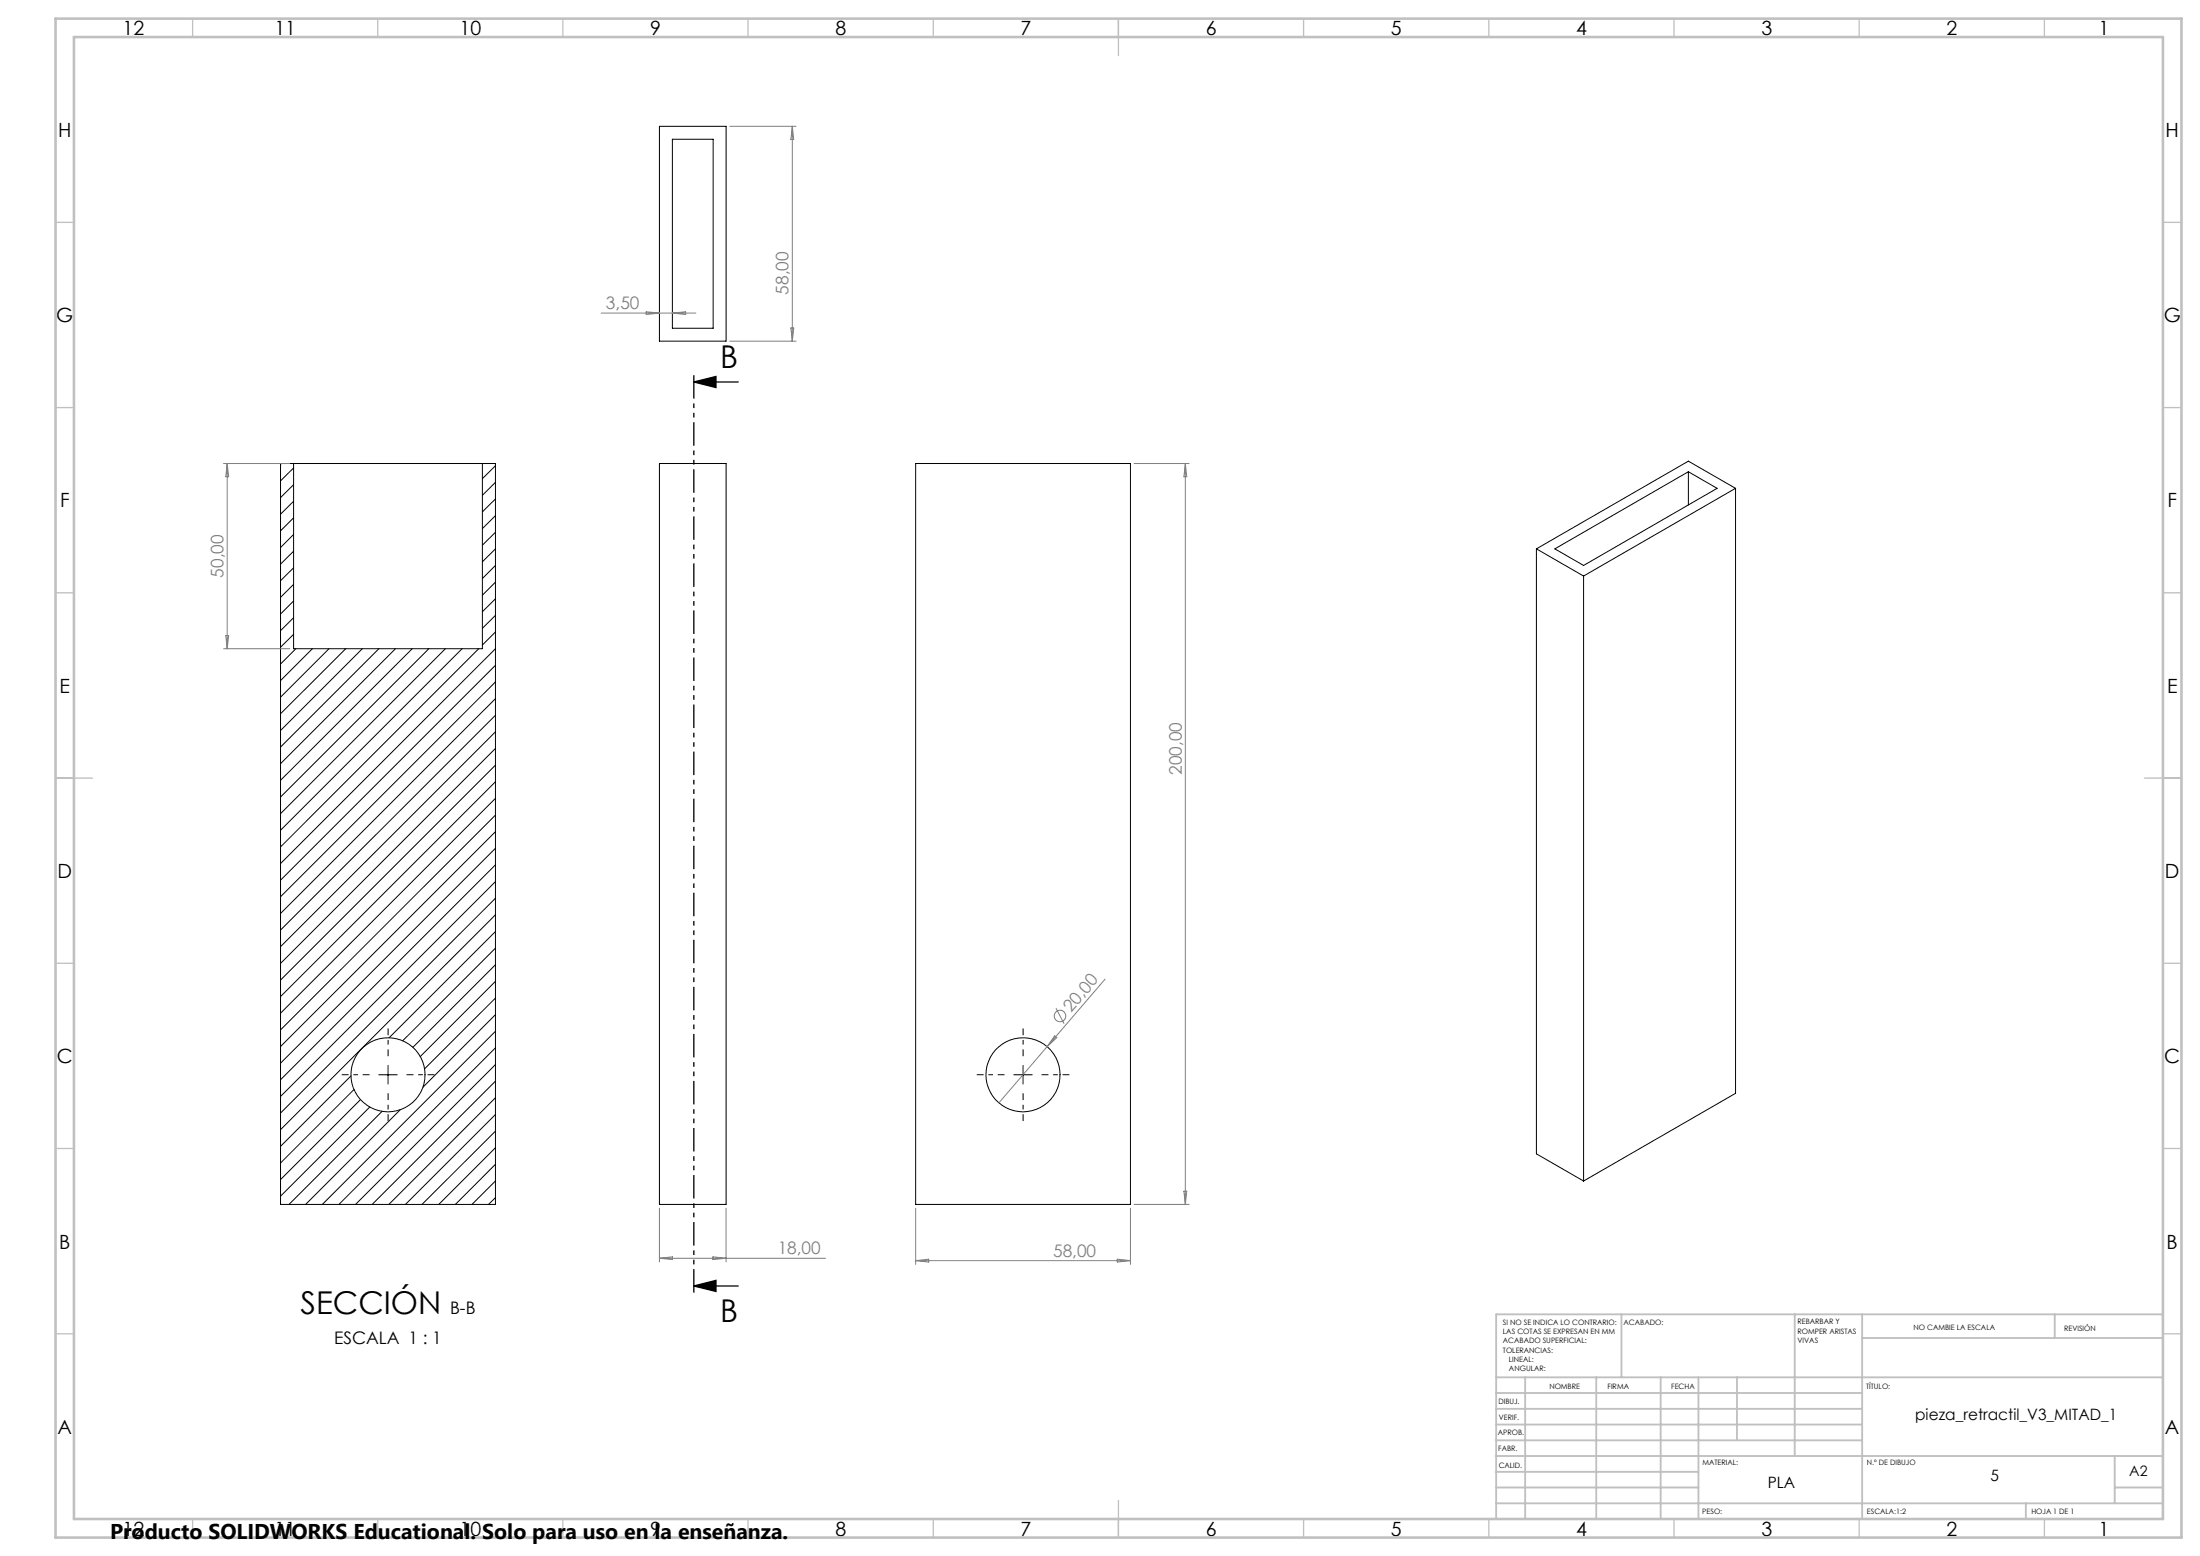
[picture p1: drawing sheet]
<svg xmlns="http://www.w3.org/2000/svg" width="594mm" height="420mm" viewBox="0 0 594 420" stroke-linecap="round" stroke-linejoin="round" font-family="sans-serif">
<g fill="none" stroke="#000" stroke-width=".27">
<path d="M178 34.1h18v58h-18zM181.5 37.6h11v51h-11zM75.7 125.1h58.1v200h-58.1zM76 125.1l-.3 .2M79.3 125.1v50h50.9v-50M79.3 126.3l-3.6 3.5M79.3 130.8l-3.6 3.5M79.3 135.3l-3.6 3.5M79.3 139.8l-3.6 3.5M133.8 125.7l-3.6 3.5M133.8 130.2l-3.6 3.5M133.8 134.7l-3.6 3.5"/>
<path d="M133.8 139.2l-3.6 3.5M178 125.1h18v200h-18zM247.2 125.1h58v200h-58zM455.9 127.3v9M468.6 131.8l-12.7-7.3-41.1 23.6M468.6 131.8l-41 23.7M468.6 131.8v163.3l-41 23.7M79.3 144.3l-3.6 3.5M79.3 148.8l-3.6 3.5M79.3 153.3l-3.6 3.5M79.3 157.7l-3.6 3.5M133.8 143.7l-3.6 3.5"/>
<path d="M133.8 148.1l-3.6 3.5M133.8 152.6l-3.6 3.6M133.8 157.1l-3.6 3.5M414.8 148.1v163.3l12.8 7.4M414.8 148.1l12.8 7.4M419.8 148.1l36.1-20.8 7.7 4.5-36 20.8zM427.6 155.5v163.3M79.3 162.2l-3.6 3.6M79.3 166.7l-3.6 3.5M79.3 171.2l-3.6 3.5M79.9 175.1l-4.2 4.1M84.3 175.1l-8.6 8.6"/>
<path d="M88.8 175.1l-13.1 13.1M93.3 175.1l-17.6 17.6M97.8 175.1l-22.1 22.1M102.3 175.1l-26.6 26.6M106.8 175.1l-31.1 31M111.3 175.1l-35.6 35.5M115.8 175.1l-40.1 40M120.3 175.1l-44.6 44.5M124.8 175.1l-49.1 49M129.3 175.1l-53.6 53.5M133.8 161.6l-3.6 3.5M133.8 166.1l-3.6 3.5"/>
<path d="M133.8 170.6l-3.6 3.5M133.8 175.1l-58.1 58M133.8 179.6l-58.1 58M133.8 184.1l-58.1 58M133.8 188.6l-58.1 58M133.8 193.1l-58.1 58M133.8 197.5l-58.1 58M133.8 202l-58.1 58.1M133.8 206.5l-58.1 58M133.8 211l-58.1 58M133.8 215.5l-58.1 58M133.8 220l-58.1 58"/>
<path d="M133.8 224.5l-58.1 58M133.8 229l-58.1 58M133.8 233.5l-58.1 57.9M133.8 238l-58.1 58M133.8 242.4l-58.1 58M133.8 246.9l-58.1 58M133.8 251.4l-28.7 28.7M133.8 255.9l-25.1 25M133.8 260.4l-22.3 22.3M133.8 264.9l-20.3 20.3M133.8 269.4l-19.2 19.1M133.8 273.9l-19.6 19.6"/>
<path d="M133.8 278.4l-46.8 46.7M94.8 290.4l-19.1 19M95.6 294.1l-19.9 19.8M97.3 296.8l-21.6 21.6M99.8 298.8l-24.1 24.1M102.3 290.1h4.9M103.2 300l-25.2 25.1M104.8 287.6v5M108.1 299.5l-25.6 25.6M133.8 282.8l-42.3 42.3M133.8 287.4l-37.8 37.7M133.8 291.8l-33.3 33.3"/>
<path d="M133.8 296.3l-28.8 28.8M273.7 290.1h5M276.2 287.6v5M133.8 300.8l-24.3 24.3M133.8 305.3l-19.9 19.8M133.8 309.8l-15.3 15.3M133.8 314.3l-10.9 10.8M133.8 318.8l-6.4 6.3M133.8 323.3l-1.9 1.8"/>
<circle cx="104.8" cy="290.1" r="10"/>
<circle cx="276.2" cy="290.1" r="10"/>
</g>
<g fill="none" stroke="#808080" stroke-width=".27">
<path d="M197 34.1h17.9M213.9 34.1v58M213.9 34.1l.4 3.6h-.8zM162.3 84.5h25.6M174.5 84.2l3.5 .3-3.5 .4zM181.5 84.5l3.6-.3v.7zM197 92.1h17.9M213.5 88.5h.8l-.4 3.6zM60.4 125.1h17.8M61.3 125.1v50M61.3 125.1l.4 3.6h-.7zM306.2 125.1h14.9"/>
<path d="M320 125.1l.4 3.6h-.7zM320 125.1v200M60.4 175.1h17.8M61 171.5h.7l-.4 3.6zM284.8 279.6l.5 .5-2.6 2.4zM285.1 272.1l2.2 4.2M298.4 264.3l-28.7 33.4M178 326.1v14.5M178 339.6h44.9M178 339.6l3.6-.4v.8zM192.5 339.2l3.5 .4-3.5 .4zM196 326.1v14.5"/>
<path d="M247.2 326.1v15.2M301.7 339.9l3.5 .4-3.5 .4zM305.2 326.1v15.2M306.2 325.1h14.9M319.7 321.5h.7l-.4 3.6zM247.2 340.3h58M247.2 340.3l3.6-.4v.8z"/>
<circle cx="286.2" cy="274.2" r="1.56"/>
</g>
<path d="M187.3 103.1l6-1.5v3zM187.3 103.1h12M187.3 347.1l6-1.5v3zM187.3 347.1h12" fill="none" stroke="#000" stroke-width=".35"/>
<path d="M99.8 290.1h-7.5M104.8 285.1v-7.5M104.8 295.1v7.5M109.8 290.1h7.5M271.2 290.1h-7.5M276.2 285.1v-7.5M276.2 295.1v7.5M281.2 290.1h7.5" fill="none" stroke="#000" stroke-width=".27" stroke-dasharray="15.2 1.3 1.3 1.3" stroke-dashoffset="13.4" stroke-linecap="butt"/>
<path d="M187.3 101.1v248" fill="none" stroke="#000" stroke-width=".35" stroke-dasharray="6.3 1.3 1.3 1.3 1.3 1.3" stroke-dashoffset="-.2" stroke-linecap="butt"/>
<g fill="none" stroke="#c0c0c0" stroke-width=".35">
<path d="M52 5v5M102 5v5M152 5v5M202 5v5M252 5v5M302 5v10M352 5v5M402 5v5M452 5v5M502 5v5M552 5v5M15 60h5"/>
<path d="M584 60h5M15 110h5M584 110h5M15 160h5M584 160h5M15 210h10M579 210h10M15 260h5M584 260h5M15 310h5M584 310h5M15 360h5"/>
<path d="M584 360h5M52 410v5M102 410v5M152 410v5M202 410v5M252 410v5M302 405v10M352 410v5M402 410v5M452 410v5M502 410v5M552 410v5"/>
</g>
<g fill="none" stroke="#c0c0c0" stroke-width=".5">
<path d="M437.8 354.8v17M484.6 354.8v38.2M502.8 354.8v55.2M554.8 354.8v6.4M584 354.8h-180v55.2M404 371.8h180M404 376h98.8M411.8 371.8v38.2M431 371.8v38.2M448.4 371.8v38.2M458.6 371.8v38.2M469 371.8v17"/>
<path d="M502.8 361.2h81.2M404 388.8h98.8M404 384.5h98.8M404 380.3h98.8M404 397.3h54.6M404 393h180M571 393v12.8M404 405.8h180M404 401.5h54.6M547 405.8v4.2M571 401.5h13"/>
</g>
<path d="M15 5h574v410h-574zM20 10h564v400h-564z" fill="none" stroke="#c0c0c0" stroke-width=".7"/>
<path d="M187.3 103.1l6-1.5v3zM187.3 347.1l6-1.5v3z" fill="#000"/>
<g font-size="8.5">
<text x="194.5" y="99.2">B</text>
<text x="81.1" y="354.6">SECCIÓN</text>
<text x="194.5" y="356.7">B</text>
</g>
<text font-size="5.8" x="29.7" y="415.3">Producto SOLIDWORKS Educational. Solo para uso en la enseñanza.</text>
<g font-size="5.3">
<text x="33.1" y="9.5">12</text>
<text x="74.1" y="9.5">11</text>
<text x="124.1" y="9.5">10</text>
<text x="175.6" y="9.5">9</text>
<text x="225.6" y="9.5">8</text>
<text x="275.6" y="9.5">7</text>
<text x="325.6" y="9.5">6</text>
<text x="375.6" y="9.5">5</text>
<text x="425.6" y="9.5">4</text>
<text x="475.6" y="9.5">3</text>
<text x="525.6" y="9.5">2</text>
<text x="566.6" y="9.5">1</text>
<text x="15.7" y="37">H</text>
<text x="584.7" y="37">H</text>
<text x="15.2" y="87">G</text>
<text x="584.2" y="87">G</text>
<text x="16.2" y="137">F</text>
<text x="585.2" y="137">F</text>
<text x="16.1" y="187">E</text>
<text x="585.1" y="187">E</text>
<text x="15.5" y="237">D</text>
<text x="584.5" y="237">D</text>
<text x="15.4" y="287">C</text>
<text x="584.4" y="287">C</text>
<text x="16" y="337">B</text>
<text x="585" y="337">B</text>
<text x="15.5" y="387">A</text>
<text x="584.5" y="387">A</text>
<text x="33.1" y="414.5">12</text>
<text x="74.1" y="414.5">11</text>
<text x="124.1" y="414.5">10</text>
<text x="175.6" y="414.5">9</text>
<text x="225.6" y="414.5">8</text>
<text x="275.6" y="414.5">7</text>
<text x="325.6" y="414.5">6</text>
<text x="375.6" y="414.5">5</text>
<text x="425.6" y="414.5">4</text>
<text x="475.6" y="414.5">3</text>
<text x="525.6" y="414.5">2</text>
<text x="566.6" y="414.5">1</text>
</g>
<g font-size="4.7" fill="#808080">
<text x="163.6" y="83.5">3,50</text>
<text x="212.9" y="79.5" transform="rotate(-90 212.9 79.5)">58,00</text>
<text x="60.4" y="155.9" transform="rotate(-90 60.4 155.9)">50,00</text>
<text x="319.1" y="209.1" transform="rotate(-90 319.1 209.1)">200,00</text>
<text x="289.2" y="273.4" transform="rotate(-49 289.2 273.4)">20,00</text>
<text x="210" y="338.6">18,00</text>
<text x="284.3" y="339.2">58,00</text>
</g>
<g font-size="4.7">
<text x="121.5" y="354.6">B-B</text>
<text x="90.2" y="362.8">ESCALA 1 : 1</text>
</g>
<g font-size="4.2">
<text x="517.1" y="383.4">pieza_retractil_V3_MITAD_1</text>
<text x="477.3" y="401.7">PLA</text>
<text x="537.5" y="399.8">5</text>
</g>
<text font-size="3.9" x="574.9" y="398.5">A2</text>
<g font-size="2">
<text x="405.8" y="357.6">SI NO SE INDICA LO CONTRARIO:</text>
<text x="438.4" y="357.6">ACABADO:</text>
<text x="485.3" y="357.5">REBARBAR Y</text>
<text x="485.3" y="360">ROMPER ARISTAS</text>
<text x="516.6" y="359">NO CAMBIE LA ESCALA</text>
<text x="557.3" y="359.2">REVISIÓN</text>
<text x="405.8" y="360.1">LAS COTAS SE EXPRESAN EN MM</text>
<text x="405.8" y="362.6">ACABADO SUPERFICIAL:</text>
<text x="405.8" y="365.1">TOLERANCIAS:</text>
<text x="485.3" y="362.5">VIVAS</text>
<text x="407.4" y="367.6">LINEAL:</text>
<text x="407.4" y="370.1">ANGULAR:</text>
<text x="418.3" y="375">NOMBRE</text>
<text x="434" y="374.9">FIRMA</text>
<text x="451.2" y="374.9">FECHA</text>
<text x="503.9" y="374.9">TÍTULO:</text>
<text x="404.6" y="379.1">DIBUJ.</text>
<text x="404.7" y="383.3">VERIF.</text>
<text x="404.4" y="387.4">APROB.</text>
<text x="404.5" y="391.8">FABR.</text>
<text x="459.6" y="395.5">MATERIAL:</text>
<text x="504.1" y="395.5">N.º DE DIBUJO</text>
<text x="404.7" y="396.1">CALID.</text>
<text x="459.6" y="408.5">PESO:</text>
<text x="504.1" y="408.6">ESCALA:1:2</text>
<text x="548.5" y="408.6">HOJA 1 DE 1</text>
</g>
</svg>
